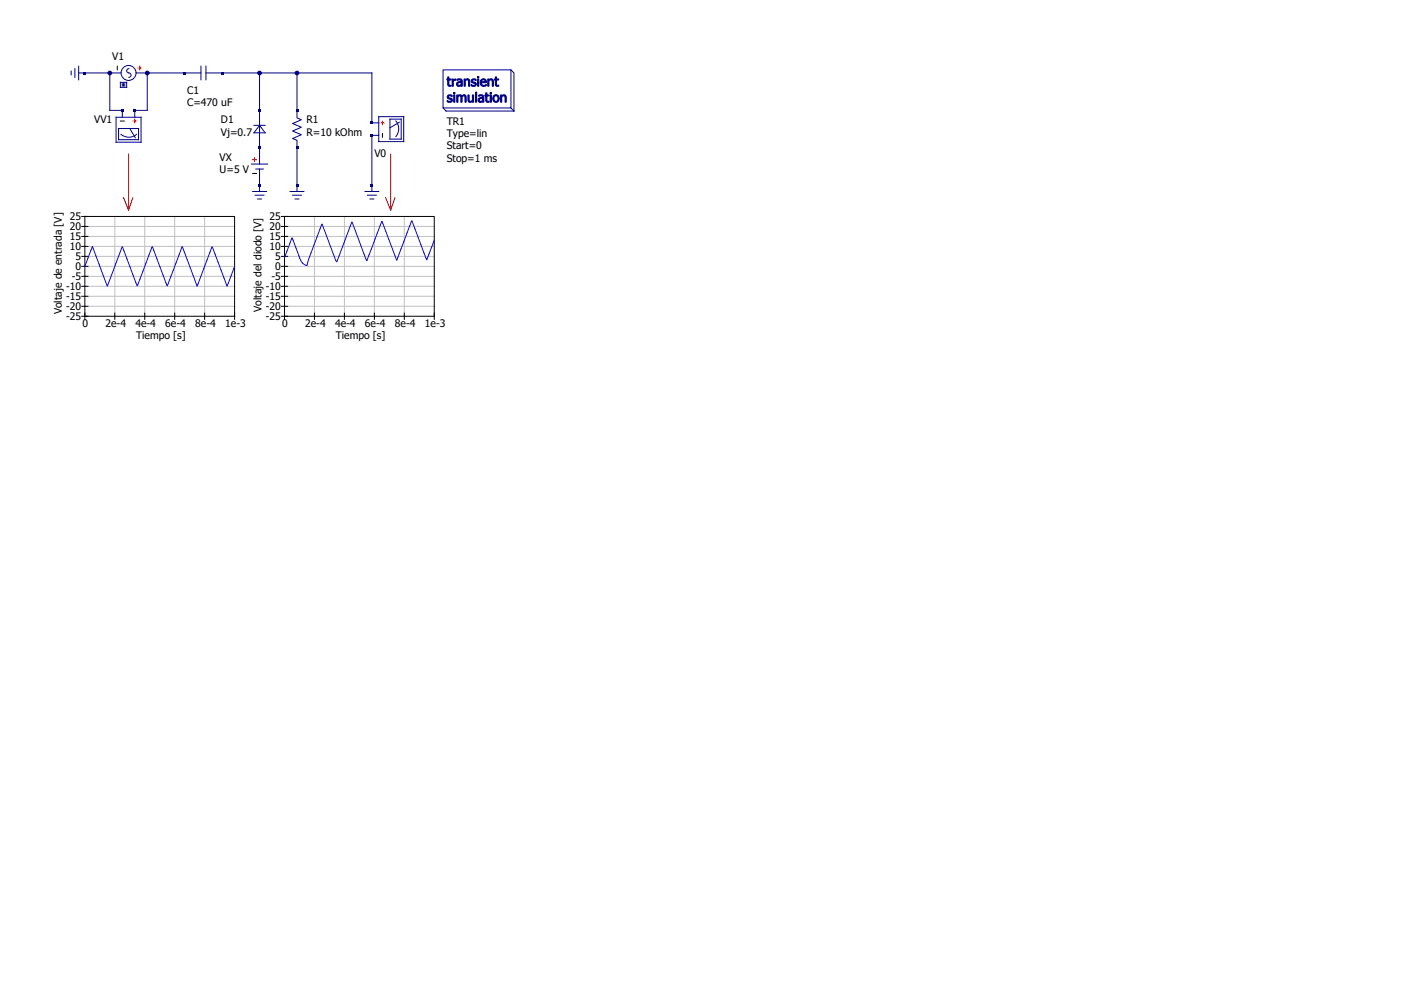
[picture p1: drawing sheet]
<svg xmlns="http://www.w3.org/2000/svg" width="297mm" height="210mm" viewBox="0 0 297 210" stroke-linecap="round" stroke-linejoin="round" font-family="sans-serif">
<g fill="none" stroke="#000080" stroke-width=".21">
<path d="M15.1 15.1v.8M15.9 14.6v1.8M16.7 14v2.9M16.7 15.5h9M23.3 15.5v7.9h2.6v1.5M25.5 17.5h1.4v1h-1.4zM25.9 17.7v.6M26.2 17.7v.6M26.5 17.7v.6M27.3 14.6a.51 .51 0 0 0-.4 .6 .51 .51 0 0 0 .7 .3 .46 .46 0 0 1 .2 .6 .46 .46 0 0 1-.5 .3M28.8 15.5h13.8M31.2 15.5v7.9h-2.6v1.5"/>
<path d="M42.6 14v2.9M43.7 15.5h11.3v19.3M43.7 14v2.9M55 15.5h8v9.5l.9 .4-1.9 .8 1.9 .8-1.9 .8 1.9 .8-1.9 .8 1 .4v10.8M63 15.5h15.8v10.6h1.5M93.9 14.8h14.4v8.1h-14.4zM108.3 14.8l.7 .7v8.1M24.6 24.9h5.3v5.3h-5.3zM25.1 27.3h4.3v2.3h-4.3zM25.7 28.5a2.56 2.56 0 0 0 3.3 0M27.5 27.3l1.2 1.9M53.3 34.8h3.4"/>
<path d="M53.8 26.6h2.4M54.2 35.9h1.6M55 35.9v4.7M55 26.6l1.2 1.6h-2.4zM80.3 24.7h5.3v5.3h-5.3zM80.3 28.7h-1.5v11.9M82.7 25.3h2.4v4.2h-2.4zM83.9 25.7a2.56 2.56 0 0 1 0 3.3M84.7 25.9l-2 1.2M93.9 22.9l.7 .7h14.4M108.3 22.9l.7 .7M53.6 40.6h2.9"/>
<path d="M54.1 41.4h1.9M54.6 42.2h.8M61.5 40.6h2.9M62 41.4h1.9M62.6 42.2h.8M77.4 40.6h2.9M77.9 41.4h1.9M78.4 42.2h.8"/>
<circle cx="27.3" cy="15.5" r="1.59"/>
</g>
<path d="M29.2 14.4h.8M29.6 14v.8M28.2 25.7h.8M28.6 25.3v.8M53.6 33.9h.8M54 33.5v.8M80.7 26.1h.8M81.1 25.7v.8" fill="none" stroke="#f00" stroke-width=".21"/>
<path d="M24.9 14v.8M25.5 25.7h.8M53.6 36.8h.8M81.1 28.3v.8" fill="none" stroke="#000" stroke-width=".21"/>
<g fill="#000080">
<path d="M17.7 15.2h.6v.5h-.6z"/>
<path d="M54.8 39h.5v.6h-.5z"/>
<path d="M54.8 23.2h.5v.5h-.5z"/>
<path d="M54.8 31.1h.5v.5h-.5z"/>
<path d="M28.3 23.2h.5v.5h-.5z"/>
<path d="M25.7 23.2h.5v.5h-.5z"/>
<path d="M38.9 15.2h.5v.5h-.5z"/>
<path d="M46.8 15.2h.6v.5h-.6z"/>
<path d="M62.7 31.1h.5v.5h-.5z"/>
<path d="M62.7 23.2h.5v.5h-.5z"/>
<path d="M78.6 25.8h.5v.5h-.5z"/>
<path d="M78.6 28.4h.5v.6h-.5z"/>
<path d="M62.7 39h.5v.6h-.5z"/>
<path d="M78.6 39h.5v.6h-.5z"/>
</g>
<circle cx="31.2" cy="15.5" r=".4" fill="#000080"/>
<circle cx="31.2" cy="15.5" r=".4" fill="none" stroke="#000080" stroke-width=".21"/>
<circle cx="23.3" cy="15.5" r=".4" fill="#000080"/>
<circle cx="23.3" cy="15.5" r=".4" fill="none" stroke="#000080" stroke-width=".21"/>
<circle cx="55" cy="15.5" r=".4" fill="#000080"/>
<circle cx="55" cy="15.5" r=".4" fill="none" stroke="#000080" stroke-width=".21"/>
<circle cx="63" cy="15.5" r=".4" fill="#000080"/>
<circle cx="63" cy="15.5" r=".4" fill="none" stroke="#000080" stroke-width=".21"/>
<path d="M27.3 32.7v11.9l.9-2.7M82.8 32.7v11.9l.9-2.7M26.2 41.9l1.1 2.7M81.8 41.9l1 2.7" fill="none" stroke="#a00" stroke-width=".21"/>
<g fill="none" stroke="#c0c0c0" stroke-width=".21">
<path d="M18 48h31.7M18 50.1h31.7M18 52.3h31.7M18 54.4h31.7M18 56.5h31.7M18 58.6h31.7M24.3 45.9v21.2M30.7 45.9v21.2M37 45.9v21.2M43.4 45.9v21.2M60.3 48h31.8M60.3 50.1h31.8"/>
<path d="M60.3 52.3h31.8M60.3 54.4h31.8M60.3 56.5h31.8M60.3 58.6h31.8M66.7 45.9v21.2M73 45.9v21.2M79.4 45.9v21.2M85.7 45.9v21.2M18 60.7h31.7M18 62.8h31.7M18 65h31.7M60.3 60.7h31.8"/>
<path d="M60.3 62.8h31.8M60.3 65h31.8"/>
</g>
<g fill="none" stroke="#000" stroke-width=".21">
<path d="M17.3 58.6h1.3M17.3 56.5h1.3M17.3 54.4h1.3M17.3 52.3h1.3M17.3 50.1h1.3M17.3 48h1.3M17.3 45.9h1.3M59.7 58.6h1.3M59.7 56.5h1.3M59.7 54.4h1.3M59.7 52.3h1.3M59.7 50.1h1.3"/>
<path d="M59.7 48h1.3M59.7 45.9h1.3M17.3 67.1h32.4v-21.2h-31.7v21.8M17.3 65h1.3M17.3 62.8h1.3M17.3 60.7h1.3M24.3 66.4v1.3M30.7 66.4v1.3M37 66.4v1.3M43.4 66.4v1.3M49.7 66.4v1.3M59.7 67.1h32.4v-21.2h-31.8v21.8"/>
<path d="M59.7 65h1.3M59.7 62.8h1.3M59.7 60.7h1.3M66.7 66.4v1.3M73 66.4v1.3M79.4 66.4v1.3M85.7 66.4v1.3M92.1 66.4v1.3"/>
</g>
<path d="M18 56.5l1.6-4.2 3.2 8.4 3.1-8.4 3.2 8.4 3.2-8.4 3.1 8.3 3.2-8.3 3.2 8.4 3.2-8.4 3.2 8.4 1.5-4.2M92.1 50.9l-1.6 4.2-3.2-8.3-3.2 8.4-3.2-8.3-3.1 8.4-3.2-8.2-3.2 8.5-3.2-8.1-2.6 7.1-.5 1.7a2.7 2.7 0 0 1-1.6-1.8l-1.6-4.1-1.6 4.2" fill="none" stroke="#00f" stroke-width=".21"/>
<g font-size="2.8" fill="#000080">
<text x="94.7" y="18.3">transient</text>
<text x="94.7" y="21.7">simulation</text>
</g>
<g font-size="2.2">
<text x="23.8" y="12.8">V1</text>
<text x="39.7" y="19.9">C1</text>
<text x="39.7" y="22.6">C=470 uF</text>
<text x="20" y="26.1">VV1</text>
<text x="46.8" y="26.1">D1</text>
<text x="46.8" y="28.8">Vj=0.7</text>
<text x="65" y="26.1">R1</text>
<text x="65" y="28.8">R=10 kOhm</text>
<text x="94.7" y="26.4">TR1</text>
<text x="94.7" y="29.1">Type=lin</text>
<text x="46.6" y="34.1">VX</text>
<text x="79.4" y="33.3">V0</text>
<text x="94.7" y="31.7">Start=0</text>
<text x="94.7" y="34.4">Stop=1 ms</text>
<text x="46.6" y="36.7">U=5 V</text>
<text x="14.8" y="46.7">25</text>
<text x="57.1" y="46.7">25</text>
<text x="14.8" y="53">10</text>
<text x="14.8" y="50.9">15</text>
<text x="14.8" y="48.8">20</text>
<text x="57.1" y="53">10</text>
<text x="57.1" y="50.9">15</text>
<text x="57.1" y="48.8">20</text>
<text x="15.2" y="59.4">-5</text>
<text x="16" y="57.3">0</text>
<text x="16" y="55.2">5</text>
<text x="57.5" y="59.4">-5</text>
<text x="58.3" y="57.3">0</text>
<text x="58.3" y="55.2">5</text>
<text x="14" y="65.7">-20</text>
<text x="14" y="63.6">-15</text>
<text x="14" y="61.5">-10</text>
<text x="56.4" y="65.7">-20</text>
<text x="56.4" y="63.6">-15</text>
<text x="56.4" y="61.5">-10</text>
<text x="13.1" y="66.7" transform="rotate(-90 13.1 66.7)">Voltaje de entrada [V]</text>
<text x="14" y="67.9">-25</text>
<text x="17.5" y="69.4">0</text>
<text x="22.3" y="69.4">2e-4</text>
<text x="28.7" y="69.4">4e-4</text>
<text x="28.8" y="72">Tiempo [s]</text>
<text x="35" y="69.4">6e-4</text>
<text x="41.4" y="69.4">8e-4</text>
<text x="47.7" y="69.4">1e-3</text>
<text x="55.4" y="66.1" transform="rotate(-90 55.4 66.1)">Voltaje del diodo [V]</text>
<text x="56.4" y="67.9">-25</text>
<text x="59.8" y="69.4">0</text>
<text x="64.7" y="69.4">2e-4</text>
<text x="71" y="69.4">4e-4</text>
<text x="71.2" y="72">Tiempo [s]</text>
<text x="77.4" y="69.4">6e-4</text>
<text x="83.7" y="69.4">8e-4</text>
<text x="90.1" y="69.4">1e-3</text>
</g>
</svg>
